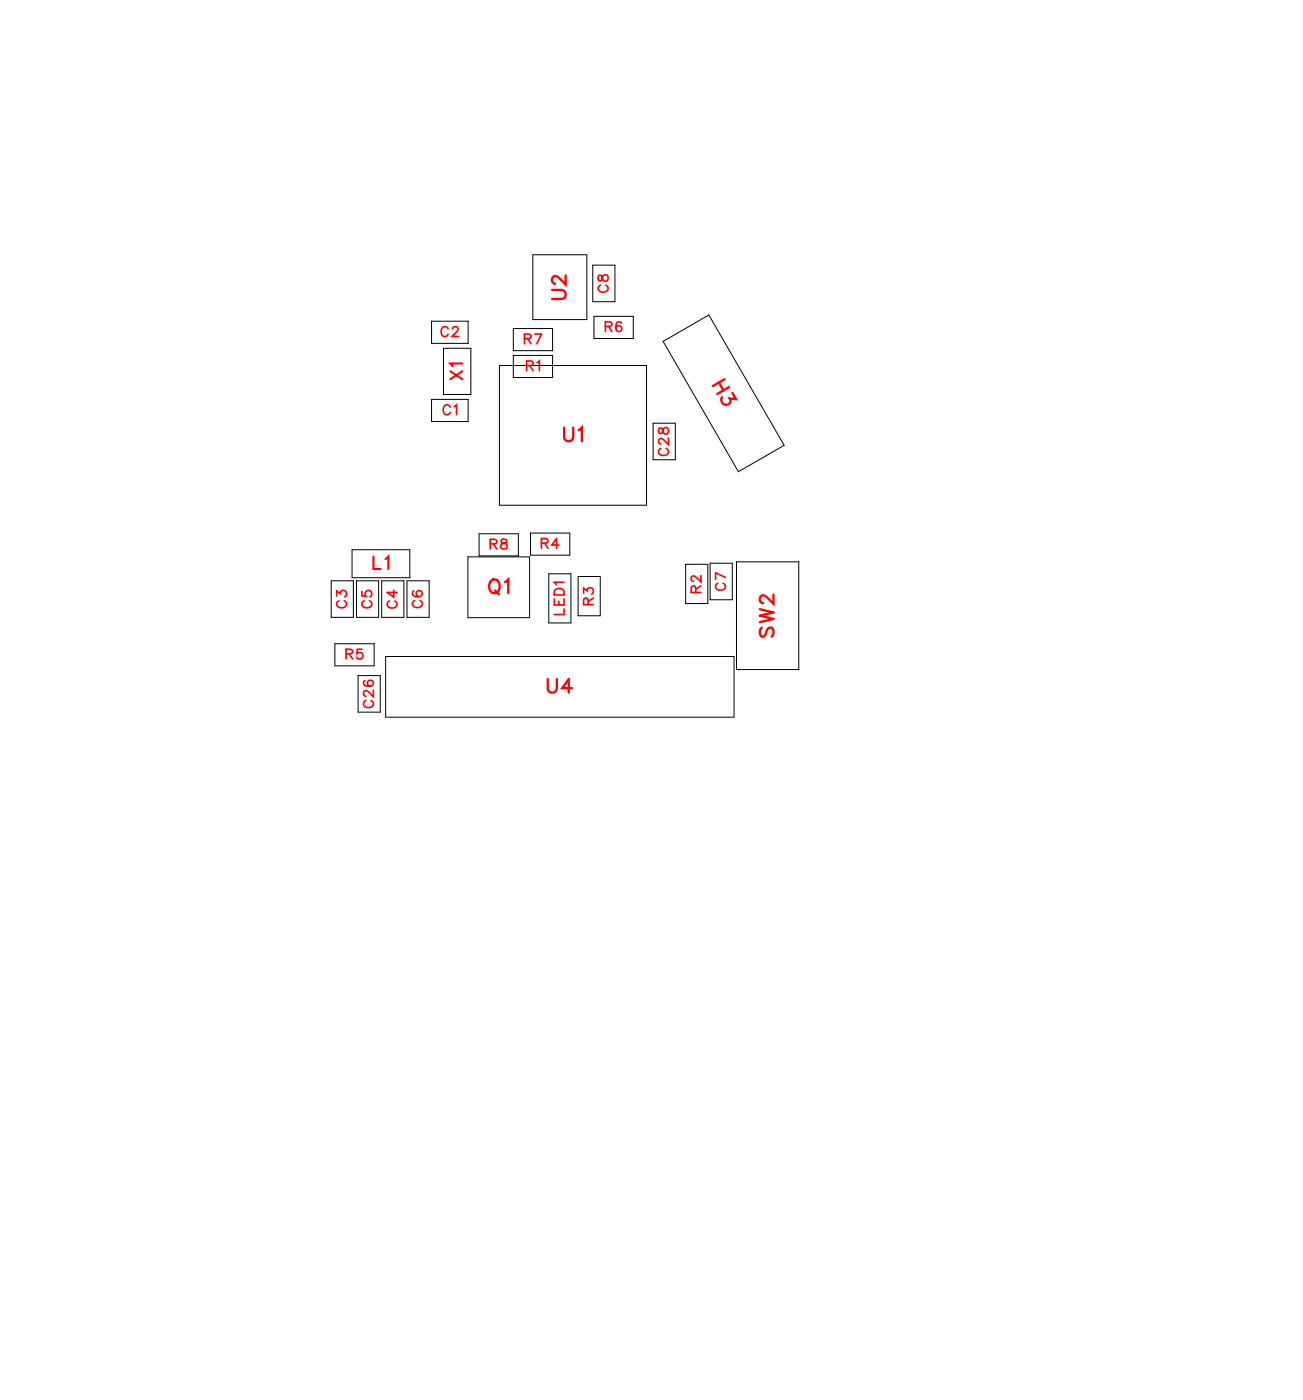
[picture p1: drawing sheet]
<svg xmlns="http://www.w3.org/2000/svg" width="68mm" height="73mm" viewBox="0 0 68 73" stroke-linecap="round" stroke-linejoin="round" font-family="sans-serif">
<g fill="none" stroke="#000" stroke-width=".05">
<path d="M22.4 16.7h1.9v1.1h-1.9zM23 18.1h1.5v2.4h-1.5zM25.9 19h7.7v7.3h-7.7zM26.7 17.1h2v1.1h-2zM26.7 18.5h2v1.1h-2zM27.7 13.2h2.8v3.4h-2.8zM30.8 13.8h1.1v1.9h-1.1zM30.9 16.4h2v1.2h-2zM34.5 17.7l2.3-1.3 3.9 6.7-2.3 1.4zM17.2 30.2h1.2v1.9h-1.2zM17.4 33.5h2v1.1h-2zM18.3 28.6h3v1.4h-3z"/>
<path d="M18.5 30.2h1.2v1.9h-1.2zM18.6 35.1h1.2v1.9h-1.2zM19.8 30.2h1.2v1.9h-1.2zM20 34.1h18.1v3.2h-18.1zM21.1 30.2h1.2v1.9h-1.2zM22.4 20.8h1.9v1.1h-1.9zM24.3 28.9h3.2v3.2h-3.2zM24.9 27.7h2v1.2h-2zM27.6 27.7h2v1.2h-2zM28.5 29.8h1.2v2.6h-1.2zM30 30h1.2v2h-1.2zM33.9 22h1.2v1.9h-1.2z"/>
<path d="M35.6 29.3h1.2v2.1h-1.2zM36.9 29.3h1.1v1.9h-1.1zM38.3 29.2h3.2v5.6h-3.2z"/>
</g>
<g fill="none" stroke="#f00" stroke-width=".08">
<path d="M23.3 17.1a.19 .19 0 0 0-.2-.1 .19 .19 0 0 0-.2 .2v.1a.19 .19 0 0 0 .2 .2 .19 .19 0 0 0 .2-.1M23.5 17.1l.1-.1 .2 .1-.3 .4h.3M27.2 17.6h.3l.1-.1-.4-.1v.5M27.4 19h.2l.1-.1-.3-.1v.5M27.4 17.6l.2 .3M27.5 19l.2 .3M27.8 17.4h.3l-.2 .5M27.9 18.9l.1-.1v.5M31.1 14.3v.3h.1a.21 .21 0 0 1 .1-.3 .21 .21 0 0 1 .3 0v.2l-.1 .1-.2-.1-.1-.2zM31.2 14.8a.19 .19 0 0 0-.1 .2 .19 .19 0 0 0 .2 .2h.1a.19 .19 0 0 0 .2-.2 .19 .19 0 0 0-.1-.2M31.5 17l.2-.1 .1-.1-.3-.1v.5M31.6 17l.2 .2"/>
<path d="M32.3 16.8a.22 .22 0 0 0-.3 .2 .22 .22 0 0 0 .3 .2 .16 .16 0 0 0-.1-.3 .16 .16 0 0 0-.2 .2M17.5 31v-.3l.2 .2a.18 .18 0 0 1 .3-.2 .17 .17 0 0 1-.1 .3M17.6 31.2a.19 .19 0 0 0-.1 .2 .19 .19 0 0 0 .2 .2h.1a.19 .19 0 0 0 .2-.2 .19 .19 0 0 0-.1-.2M18 34h.3v-.2l-.3-.1v.6M18.1 34l.2 .3M18.8 30.7v.3h.2a.18 .18 0 0 1 0-.3 .18 .18 0 0 1 .3 .1 .18 .18 0 0 1-.1 .2M18.8 33.7h-.2l-.1 .3a.18 .18 0 0 1 .3 0 .18 .18 0 0 1 0 .2 .18 .18 0 0 1-.3 0M18.9 31.2a.19 .19 0 0 0-.1 .2 .19 .19 0 0 0 .2 .2h.1a.19 .19 0 0 0 .2-.2 .19 .19 0 0 0-.1-.2M19 35.4h-.1a.22 .22 0 0 0 .2 .3 .22 .22 0 0 0 .2-.3 .16 .16 0 0 0-.2 .1 .16 .16 0 0 0 .1 .2M19 36.4a.19 .19 0 0 0-.1 .2 .19 .19 0 0 0 .2 .2h.1a.19 .19 0 0 0 .2-.2 .19 .19 0 0 0-.1-.2M19.4 35.9v.3l-.4-.3-.1 .2 .1 .1M20.2 31.2a.19 .19 0 0 0-.1 .3 .19 .19 0 0 0 .2 .1h.1a.19 .19 0 0 0 .2-.1 .19 .19 0 0 0-.1-.3"/>
<path d="M20.5 30.7v.3l-.4-.2h.5M21.5 30.7a.22 .22 0 0 0 .2 .3 .22 .22 0 0 0 .2-.3 .16 .16 0 0 0-.3 .1 .16 .16 0 0 0 .2 .2M21.5 31.2a.19 .19 0 0 0-.1 .2 .19 .19 0 0 0 .2 .2h.1a.19 .19 0 0 0 .2-.2 .19 .19 0 0 0-.1-.2M23.4 21.2a.19 .19 0 0 0-.2-.2 .19 .19 0 0 0-.2 .2v.2a.19 .19 0 0 0 .2 .2 .19 .19 0 0 0 .2-.2M23.6 21.1l.1-.1v.6M25.5 28.3h.3v-.2l-.3-.1v.5M25.6 28.3l.2 .2M26.1 28.1v.1l.3 .2a.17 .17 0 0 1-.2 .1 .17 .17 0 0 1-.2-.1l.3-.2v-.1zM28.1 28.2h.3l.1-.1-.4-.1v.5M28.3 28.2l.2 .3M28.8 31.1v.3h.5v-.3M28.9 30.6h.3l.1 .3h-.5z"/>
<path d="M29 28.3h-.3l.2-.3v.5M29 31.3v.1M29.3 30.3h-.5l.1 .1M29.3 31.7v.2h-.5M30.3 30.8v-.2l.2 .1a.17 .17 0 0 1 .3-.1 .17 .17 0 0 1-.1 .3M30.6 31.4l-.1-.3h-.1l-.1 .3h.5M30.8 31.1l-.2 .2M34.2 22.3v.2h.2a.21 .21 0 0 1 .1-.2 .21 .21 0 0 1 .2 0v.1l-.1 .2-.1-.1-.1-.2zM34.3 23.3a.19 .19 0 0 0-.1 .2 .19 .19 0 0 0 .2 .2h.1a.19 .19 0 0 0 .2-.2 .19 .19 0 0 0-.1-.2M34.7 22.8v.3l-.4-.3-.1 .2 .1 .1M36.1 30.8v-.3h-.1l-.1 .3h.5M36.4 29.9v.4l-.3-.4-.2 .1 .1 .2"/>
<path d="M36.4 30.5l-.3 .1M37.3 30.3a.19 .19 0 0 0-.1 .2 .19 .19 0 0 0 .2 .2h.1a.19 .19 0 0 0 .2-.2 .19 .19 0 0 0-.1-.2M37.7 30l-.5-.2v.3"/>
</g>
<path d="M23.4 19.3l.6 .4M24 18.9h-.6l.1 .1M24 19.3l-.6 .4M19.4 28.9v.7h.4M20 29.1l.2-.2v.7" fill="none" stroke="#f00" stroke-width=".11"/>
<g fill="none" stroke="#f00" stroke-width=".12">
<path d="M28.7 15.1h.5l.2 .2-.1 .2h-.6M29.4 14.3v.5l-.3-.4-.3-.1-.1 .2v.1l.1 .2M37.3 19.9l.3 .4M37.6 19.7l-.6 .4M25.5 30.2h.1a.33 .33 0 0 1 .4 .3 .33 .33 0 0 1-.4 .3l-.2-.2zM25.7 30.7l.2 .2M26.2 30.3l.2-.2v.7M28.5 35.3v.5l.2 .2 .2-.1v-.6M29.3 22.2v.5l.2 .2 .2-.1 .1-.6M29.7 35.8h-.5l.3-.5v.7M30.1 22.4l.1-.2v.7M37.9 20.1l-.6 .4"/>
<path d="M38.1 20.4l.1 .3h-.3a.24 .24 0 0 1-.2 .4 .24 .24 0 0 1-.2-.4M39.5 31.7l.7 .1-.7 .2 .7 .2-.7 .1M39.6 32.6l-.1 .2 .1 .3 .1-.1 .3-.4h.1l.1 .2-.1 .3M40.2 30.9v.5l-.4-.4-.2-.1-.1 .2v.1l.1 .2"/>
</g>
<g font-size="1.2" fill="#fff">
<text x="29.7" y="15.6" transform="rotate(-90 29.7 15.6)">U2</text>
<text x="29.2" y="23.2">U1</text>
<text x="36.7" y="20.2" transform="rotate(60 36.7 20.2)">H3</text>
<text x="25.4" y="31.1">Q1</text>
<text x="40.5" y="33.2" transform="rotate(-90 40.5 33.2)">SW2</text>
<text x="28.4" y="36.3">U4</text>
</g>
<g font-size="1.1" fill="#fff">
<text x="24.3" y="19.8" transform="rotate(-90 24.3 19.8)">X1</text>
<text x="19.3" y="29.8">L1</text>
</g>
<g font-size=".9" fill="#fff">
<text x="22.9" y="17.7">C2</text>
<text x="31.4" y="17.4">R6</text>
<text x="31.8" y="15.2" transform="rotate(-90 31.8 15.2)">C8</text>
<text x="23" y="21.8">C1</text>
<text x="27.2" y="18.1">R7</text>
<text x="27.3" y="19.5">R1</text>
<text x="34.9" y="23.7" transform="rotate(-90 34.9 23.7)">C28</text>
<text x="25.4" y="28.8">R8</text>
<text x="28.1" y="28.7">R4</text>
<text x="17.9" y="34.5">R5</text>
<text x="18.2" y="31.6" transform="rotate(-90 18.2 31.6)">C3</text>
<text x="19.5" y="31.6" transform="rotate(-90 19.5 31.6)">C5</text>
<text x="20.8" y="31.6" transform="rotate(-90 20.8 31.6)">C4</text>
<text x="22.2" y="31.6" transform="rotate(-90 22.2 31.6)">C6</text>
<text x="29.5" y="32" transform="rotate(-90 29.5 32)">LED1</text>
<text x="31" y="31.5" transform="rotate(-90 31 31.5)">R3</text>
<text x="36.6" y="30.8" transform="rotate(-90 36.6 30.8)">R2</text>
<text x="37.9" y="30.7" transform="rotate(-90 37.9 30.7)">C7</text>
<text x="19.6" y="36.8" transform="rotate(-90 19.6 36.8)">C26</text>
</g>
</svg>
